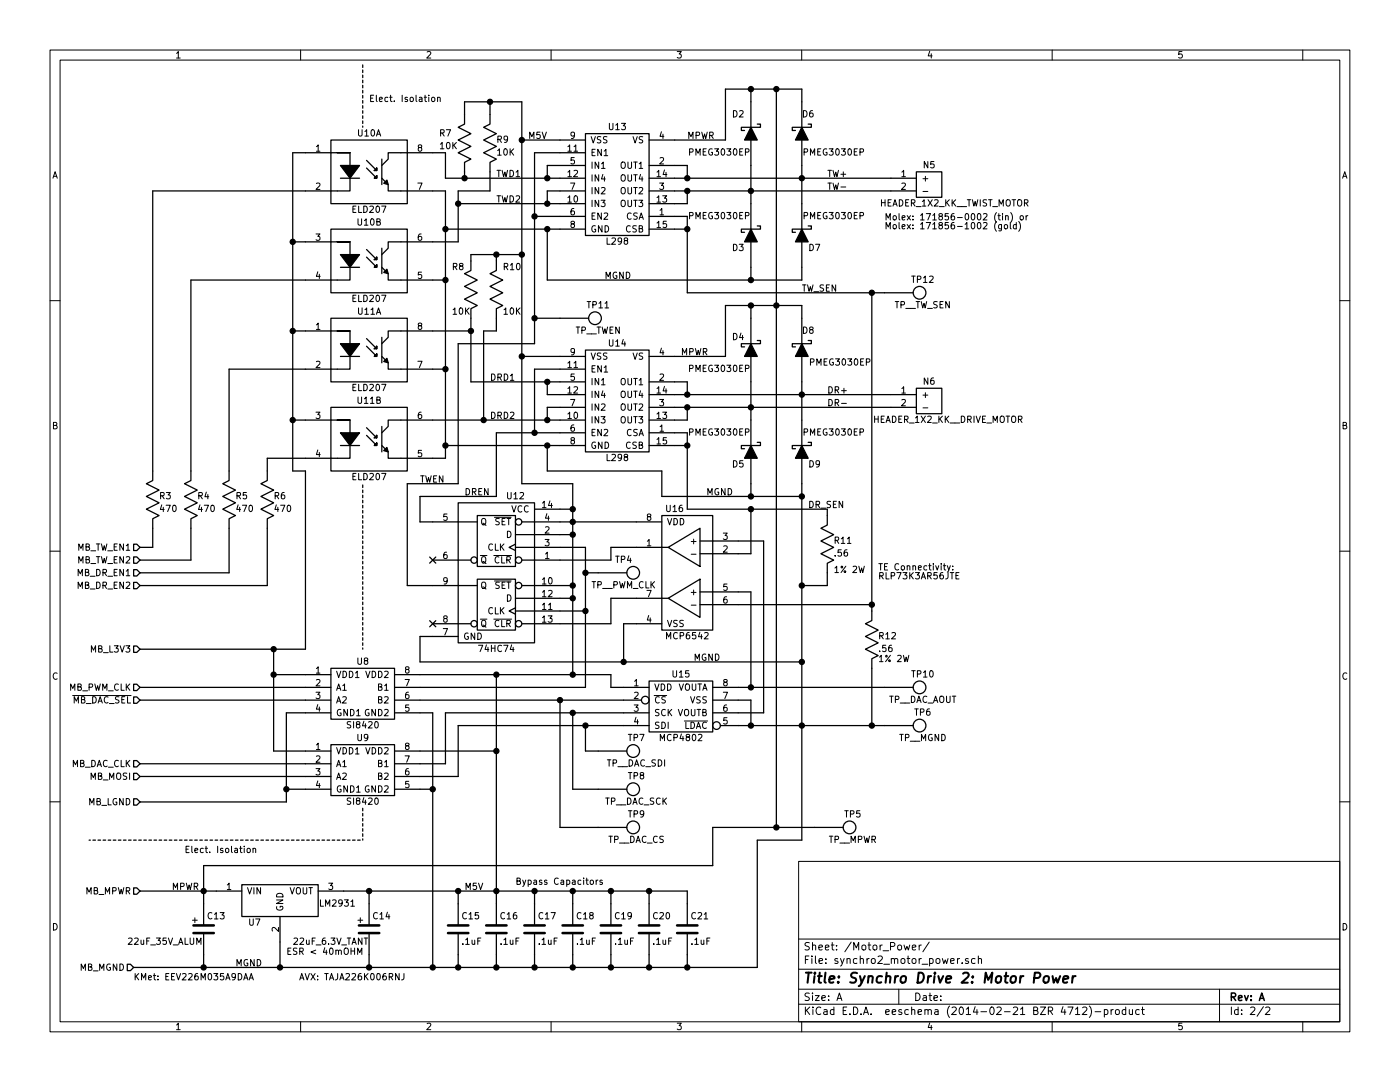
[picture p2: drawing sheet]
EESchema Schematic File Version 2
LIBS:synchro2
LIBS:power
LIBS:device
LIBS:transistors
LIBS:conn
LIBS:linear
LIBS:regul
LIBS:74xx
LIBS:cmos4000
LIBS:adc-dac
LIBS:memory
LIBS:xilinx
LIBS:special
LIBS:microcontrollers
LIBS:dsp
LIBS:microchip
LIBS:analog_switches
LIBS:motorola
LIBS:texas
LIBS:intel
LIBS:audio
LIBS:interface
LIBS:digital-audio
LIBS:philips
LIBS:display
LIBS:cypress
LIBS:siliconi
LIBS:opto
LIBS:atmel
LIBS:contrib
LIBS:valves
LIBS:synchro2-cache
EELAYER 24 0
EELAYER END
$Descr A 11000 8500
encoding utf-8
Sheet 2 2
Title "Synchro Drive 2: Motor Power"
Date ""
Rev "A"
Comp ""
Comment1 ""
Comment2 ""
Comment3 ""
Comment4 ""
$EndDescr
$Comp
L L298 U13
U 1 1
P 4850 1450
F 0 "U13" H 4850 1900 50  0000 C CNN
F 1 "L298" H 4850 1000 50  0000 C CNN
F 2 "" H 4850 1450 60  0000 C CNN
F 3 "" H 4850 1450 60  0000 C CNN
	1    4850 1450
	1    0    0    -1  
$EndComp
$Comp
L DIODE_SCHOTTKY_VERT D3
U 1 1
P 5900 1850
F 0 "D3" H 5800 1750 50  0000 C CNN
F 1 "PMEG3030EP" H 5650 2000 50  0000 C CNN
F 2 "" H 5900 1900 60  0000 C CNN
F 3 "" H 5900 1900 60  0000 C CNN
	1    5900 1850
	1    0    0    -1  
$EndComp
$Comp
L DIODE_SCHOTTKY_VERT D7
U 1 1
P 6300 1850
F 0 "D7" H 6400 1750 50  0000 C CNN
F 1 "PMEG3030EP" H 6550 2000 50  0000 C CNN
F 2 "" H 6300 1900 60  0000 C CNN
F 3 "" H 6300 1900 60  0000 C CNN
	1    6300 1850
	1    0    0    -1  
$EndComp
$Comp
L DIODE_SCHOTTKY_VERT D2
U 1 1
P 5900 1050
F 0 "D2" H 5800 1200 50  0000 C CNN
F 1 "PMEG3030EP" H 6550 900 50  0000 C CNN
F 2 "" H 5900 1100 60  0000 C CNN
F 3 "" H 5900 1100 60  0000 C CNN
	1    5900 1050
	1    0    0    -1  
$EndComp
$Comp
L DIODE_SCHOTTKY_VERT D6
U 1 1
P 6300 1050
F 0 "D6" H 6350 1200 50  0000 C CNN
F 1 "PMEG3030EP" H 5650 900 50  0000 C CNN
F 2 "" H 6300 1100 60  0000 C CNN
F 3 "" H 6300 1100 60  0000 C CNN
	1    6300 1050
	1    0    0    -1  
$EndComp
$Comp
L R_VERT R11
U 1 1
P 6500 4250
F 0 "R11" H 6550 4250 50  0000 L CNN
F 1 ".56" H 6550 4150 50  0000 L CNN
F 2 "" H 6500 4250 60  0000 C CNN
F 3 "" H 6500 4250 60  0000 C CNN
	1    6500 4250
	1    0    0    -1  
$EndComp
$Comp
L L298 U14
U 1 1
P 4850 3150
F 0 "U14" H 4850 3600 50  0000 C CNN
F 1 "L298" H 4850 2700 50  0000 C CNN
F 2 "" H 4850 3150 60  0000 C CNN
F 3 "" H 4850 3150 60  0000 C CNN
	1    4850 3150
	1    0    0    -1  
$EndComp
$Comp
L DIODE_SCHOTTKY_VERT D5
U 1 1
P 5900 3550
F 0 "D5" H 5800 3450 50  0000 C CNN
F 1 "PMEG3030EP" H 5650 3700 50  0000 C CNN
F 2 "" H 5900 3600 60  0000 C CNN
F 3 "" H 5900 3600 60  0000 C CNN
	1    5900 3550
	1    0    0    -1  
$EndComp
$Comp
L DIODE_SCHOTTKY_VERT D9
U 1 1
P 6300 3550
F 0 "D9" H 6400 3450 50  0000 C CNN
F 1 "PMEG3030EP" H 6550 3700 50  0000 C CNN
F 2 "" H 6300 3600 60  0000 C CNN
F 3 "" H 6300 3600 60  0000 C CNN
	1    6300 3550
	1    0    0    -1  
$EndComp
$Comp
L DIODE_SCHOTTKY_VERT D4
U 1 1
P 5900 2750
F 0 "D4" H 5800 2850 50  0000 C CNN
F 1 "PMEG3030EP" H 5650 2600 50  0000 C CNN
F 2 "" H 5900 2800 60  0000 C CNN
F 3 "" H 5900 2800 60  0000 C CNN
	1    5900 2750
	1    0    0    -1  
$EndComp
$Comp
L DIODE_SCHOTTKY_VERT D8
U 1 1
P 6300 2750
F 0 "D8" H 6350 2900 50  0000 C CNN
F 1 "PMEG3030EP" H 6600 2650 50  0000 C CNN
F 2 "" H 6300 2800 60  0000 C CNN
F 3 "" H 6300 2800 60  0000 C CNN
	1    6300 2750
	1    0    0    -1  
$EndComp
$Comp
L R_VERT R12
U 1 1
P 6850 5000
F 0 "R12" H 6900 5000 50  0000 L CNN
F 1 ".56" H 6900 4900 50  0000 L CNN
F 2 "" H 6850 5000 60  0000 C CNN
F 3 "" H 6850 5000 60  0000 C CNN
	1    6850 5000
	1    0    0    -1  
$EndComp
$Comp
L 74XX74 U12
U 1 1
P 3900 4600
F 0 "U12" H 3750 5300 50  0000 C CNN
F 1 "74HC74" H 3900 4100 50  0000 C CNN
F 2 "" H 4150 4200 60  0000 C CNN
F 3 "" H 4150 4200 60  0000 C CNN
	1    3900 4600
	-1   0    0    -1  
$EndComp
NoConn ~ 3400 4400
NoConn ~ 3400 4900
$Comp
L R_VERT R7
U 1 1
P 3650 1100
F 0 "R7" H 3450 1150 50  0000 L CNN
F 1 "10K" H 3450 1050 50  0000 L CNN
F 2 "" H 3650 1100 60  0000 C CNN
F 3 "" H 3650 1100 60  0000 C CNN
	1    3650 1100
	1    0    0    -1  
$EndComp
$Comp
L OPTOISOLATOR2 U10
U 1 1
P 2900 1350
F 0 "U10" H 2900 1650 50  0000 C CNN
F 1 "ELD207" H 2900 1050 50  0000 C CNN
F 2 "" H 2900 1300 60  0000 C CNN
F 3 "" H 2900 1300 60  0000 C CNN
	1    2900 1350
	1    0    0    -1  
$EndComp
$Comp
L OPTOISOLATOR2 U10
U 2 1
P 2900 2050
F 0 "U10" H 2900 2350 50  0000 C CNN
F 1 "ELD207" H 2900 1750 50  0000 C CNN
F 2 "" H 2900 2000 60  0000 C CNN
F 3 "" H 2900 2000 60  0000 C CNN
	2    2900 2050
	1    0    0    -1  
$EndComp
$Comp
L OPTOISOLATOR2 U11
U 1 1
P 2900 2750
F 0 "U11" H 2900 3050 50  0000 C CNN
F 1 "ELD207" H 2900 2450 50  0000 C CNN
F 2 "" H 2900 2700 60  0000 C CNN
F 3 "" H 2900 2700 60  0000 C CNN
	1    2900 2750
	1    0    0    -1  
$EndComp
$Comp
L OPTOISOLATOR2 U11
U 2 1
P 2900 3450
F 0 "U11" H 2900 3750 50  0000 C CNN
F 1 "ELD207" H 2900 3150 50  0000 C CNN
F 2 "" H 2900 3400 60  0000 C CNN
F 3 "" H 2900 3400 60  0000 C CNN
	2    2900 3450
	1    0    0    -1  
$EndComp
$Comp
L R_VERT R9
U 1 1
P 3850 1100
F 0 "R9" H 3900 1100 50  0000 L CNN
F 1 "10K" H 3900 1000 50  0000 L CNN
F 2 "" H 3850 1100 60  0000 C CNN
F 3 "" H 3850 1100 60  0000 C CNN
	1    3850 1100
	1    0    0    -1  
$EndComp
$Comp
L R_VERT R8
U 1 1
P 3700 2250
F 0 "R8" H 3550 2400 50  0000 L CNN
F 1 "10K" H 3550 2050 50  0000 L CNN
F 2 "" H 3700 2250 60  0000 C CNN
F 3 "" H 3700 2250 60  0000 C CNN
	1    3700 2250
	1    0    0    -1  
$EndComp
$Comp
L R_VERT R10
U 1 1
P 3900 2250
F 0 "R10" H 3950 2400 50  0000 L CNN
F 1 "10K" H 3950 2050 50  0000 L CNN
F 2 "" H 3900 2250 60  0000 C CNN
F 3 "" H 3900 2250 60  0000 C CNN
	1    3900 2250
	1    0    0    -1  
$EndComp
Text Notes 6900 5200 0    50   ~ 0
1% 2W
Text Notes 6550 4500 0    50   ~ 0
1% 2W
$Comp
L MCP48X2 U15
U 1 1
P 5350 5550
F 0 "U15" H 5350 5800 50  0000 C CNN
F 1 "MCP4802" H 5350 5300 50  0000 C CNN
F 2 "" H 5350 5500 60  0000 C CNN
F 3 "" H 5350 5500 60  0000 C CNN
	1    5350 5550
	1    0    0    -1  
$EndComp
$Comp
L SI8420 U8
U 1 1
P 2850 5450
F 0 "U8" H 2850 5700 50  0000 C CNN
F 1 "SI8420" H 2850 5200 50  0000 C CNN
F 2 "" H 2850 5450 60  0000 C CNN
F 3 "" H 2850 5450 60  0000 C CNN
	1    2850 5450
	1    0    0    -1  
$EndComp
$Comp
L SI8420 U9
U 1 1
P 2850 6050
F 0 "U9" H 2850 6300 50  0000 C CNN
F 1 "SI8420" H 2850 5800 50  0000 C CNN
F 2 "" H 2850 6050 60  0000 C CNN
F 3 "" H 2850 6050 60  0000 C CNN
	1    2850 6050
	1    0    0    -1  
$EndComp
$Comp
L MOTOR_CONN N5
U 1 1
P 7300 1450
F 0 "N5" H 7300 1600 50  0000 C CNN
F 1 "HEADER_1X2_KK__TWIST_MOTOR" H 7500 1300 50  0000 C CNN
F 2 "" H 7300 1450 60  0000 C CNN
F 3 "" H 7300 1450 60  0000 C CNN
	1    7300 1450
	1    0    0    -1  
$EndComp
$Comp
L MOTOR_CONN N6
U 1 1
P 7300 3150
F 0 "N6" H 7300 3300 50  0000 C CNN
F 1 "HEADER_1X2_KK__DRIVE_MOTOR" H 7450 3000 50  0000 C CNN
F 2 "" H 7300 3150 60  0000 C CNN
F 3 "" H 7300 3150 60  0000 C CNN
	1    7300 3150
	1    0    0    -1  
$EndComp
Text Notes 2900 800  0    50   ~ 0
Elect. Isolation
Text Label 5350 2800 0    50   ~ 0
MPWR
Text Label 4150 1100 0    50   ~ 0
M5V
Text Label 5450 5200 0    50   ~ 0
MGND
Text Label 5550 3900 0    50   ~ 0
MGND
Text Label 4750 2200 0    50   ~ 0
MGND
$Comp
L C C15
U 1 1
P 3600 7300
F 0 "C15" H 3625 7400 50  0000 L CNN
F 1 ".1uF" H 3625 7200 50  0000 L CNN
F 2 "" H 3638 7150 30  0000 C CNN
F 3 "" H 3600 7300 60  0000 C CNN
	1    3600 7300
	1    0    0    -1  
$EndComp
$Comp
L C C16
U 1 1
P 3900 7300
F 0 "C16" H 3925 7400 50  0000 L CNN
F 1 ".1uF" H 3925 7200 50  0000 L CNN
F 2 "" H 3938 7150 30  0000 C CNN
F 3 "" H 3900 7300 60  0000 C CNN
	1    3900 7300
	1    0    0    -1  
$EndComp
$Comp
L C C17
U 1 1
P 4200 7300
F 0 "C17" H 4225 7400 50  0000 L CNN
F 1 ".1uF" H 4225 7200 50  0000 L CNN
F 2 "" H 4238 7150 30  0000 C CNN
F 3 "" H 4200 7300 60  0000 C CNN
	1    4200 7300
	1    0    0    -1  
$EndComp
$Comp
L C C18
U 1 1
P 4500 7300
F 0 "C18" H 4525 7400 50  0000 L CNN
F 1 ".1uF" H 4525 7200 50  0000 L CNN
F 2 "" H 4538 7150 30  0000 C CNN
F 3 "" H 4500 7300 60  0000 C CNN
	1    4500 7300
	1    0    0    -1  
$EndComp
$Comp
L C C19
U 1 1
P 4800 7300
F 0 "C19" H 4825 7400 50  0000 L CNN
F 1 ".1uF" H 4825 7200 50  0000 L CNN
F 2 "" H 4838 7150 30  0000 C CNN
F 3 "" H 4800 7300 60  0000 C CNN
	1    4800 7300
	1    0    0    -1  
$EndComp
$Comp
L C C20
U 1 1
P 5100 7300
F 0 "C20" H 5125 7400 50  0000 L CNN
F 1 ".1uF" H 5125 7200 50  0000 L CNN
F 2 "" H 5138 7150 30  0000 C CNN
F 3 "" H 5100 7300 60  0000 C CNN
	1    5100 7300
	1    0    0    -1  
$EndComp
$Comp
L C C21
U 1 1
P 5400 7300
F 0 "C21" H 5425 7400 50  0000 L CNN
F 1 ".1uF" H 5425 7200 50  0000 L CNN
F 2 "" H 5438 7150 30  0000 C CNN
F 3 "" H 5400 7300 60  0000 C CNN
	1    5400 7300
	1    0    0    -1  
$EndComp
Text Notes 4050 6950 0    50   ~ 0
Bypass Capacitors\n
Text Label 3650 7000 0    50   ~ 0
M5V
$Comp
L R_VERT R6
U 1 1
P 2100 3900
F 0 "R6" H 2150 3900 50  0000 L CNN
F 1 "470" H 2150 3800 50  0000 L CNN
F 2 "" H 2100 3900 60  0000 C CNN
F 3 "" H 2100 3900 60  0000 C CNN
	1    2100 3900
	1    0    0    -1  
$EndComp
$Comp
L R_VERT R5
U 1 1
P 1800 3900
F 0 "R5" H 1850 3900 50  0000 L CNN
F 1 "470" H 1850 3800 50  0000 L CNN
F 2 "" H 1800 3900 60  0000 C CNN
F 3 "" H 1800 3900 60  0000 C CNN
	1    1800 3900
	1    0    0    -1  
$EndComp
$Comp
L R_VERT R4
U 1 1
P 1500 3900
F 0 "R4" H 1550 3900 50  0000 L CNN
F 1 "470" H 1550 3800 50  0000 L CNN
F 2 "" H 1500 3900 60  0000 C CNN
F 3 "" H 1500 3900 60  0000 C CNN
	1    1500 3900
	1    0    0    -1  
$EndComp
$Comp
L R_VERT R3
U 1 1
P 1200 3900
F 0 "R3" H 1250 3900 50  0000 L CNN
F 1 "470" H 1250 3800 50  0000 L CNN
F 2 "" H 1200 3900 60  0000 C CNN
F 3 "" H 1200 3900 60  0000 C CNN
	1    1200 3900
	1    0    0    -1  
$EndComp
Text HLabel 1100 4300 0    50   Input ~ 0
MB_TW_EN1
Text HLabel 1100 4400 0    50   Input ~ 0
MB_TW_EN2
Text HLabel 1100 4500 0    50   Input ~ 0
MB_DR_EN1
Text HLabel 1100 4600 0    50   Input ~ 0
MB_DR_EN2
Text HLabel 1100 5400 0    50   Input ~ 0
MB_PWM_CLK
Text HLabel 1100 5500 0    50   Input ~ 0
~MB_DAC_SEL
Text HLabel 1100 6000 0    50   Input ~ 0
MB_DAC_CLK
Text HLabel 1100 6100 0    50   Input ~ 0
MB_MOSI
$Comp
L C C13
U 1 1
P 1600 7300
F 0 "C13" H 1625 7400 50  0000 L CNN
F 1 "22uF_35V_ALUM" H 1000 7200 50  0000 L CNN
F 2 "" H 1638 7150 30  0000 C CNN
F 3 "" H 1600 7300 60  0000 C CNN
	1    1600 7300
	1    0    0    -1  
$EndComp
$Comp
L LM2931 U7
U 1 1
P 2200 7100
F 0 "U7" H 2000 6950 50  0000 C CNN
F 1 "LM2931" H 2650 7100 50  0000 C CNN
F 2 "" H 2200 7100 60  0000 C CNN
F 3 "" H 2200 7100 60  0000 C CNN
	1    2200 7100
	1    0    0    -1  
$EndComp
$Comp
L C C14
U 1 1
P 2900 7300
F 0 "C14" H 2925 7400 50  0000 L CNN
F 1 "22uF_6.3V_TANT" H 2300 7200 50  0000 L CNN
F 2 "" H 2938 7150 30  0000 C CNN
F 3 "" H 2900 7300 60  0000 C CNN
	1    2900 7300
	1    0    0    -1  
$EndComp
Text Notes 2250 7500 0    50   ~ 0
ESR < 40mOHM
Text Label 1850 7600 0    50   ~ 0
MGND
Text Label 1350 7000 0    50   ~ 0
MPWR
Wire Wire Line
	5300 1300 5400 1300
Wire Wire Line
	5400 1300 5400 1400
Wire Wire Line
	5300 1400 7000 1400
Wire Wire Line
	5300 1500 7000 1500
Wire Wire Line
	5400 1500 5400 1600
Wire Wire Line
	5400 1600 5300 1600
Wire Wire Line
	6300 1300 6300 1600
Connection ~ 5400 1400
Connection ~ 6300 1400
Wire Wire Line
	5900 1300 5900 1600
Connection ~ 5400 1500
Connection ~ 5900 1500
Wire Wire Line
	5900 800  5900 700 
Wire Wire Line
	6300 700  6300 800 
Connection ~ 5900 700 
Wire Wire Line
	5900 2100 5900 2200
Wire Wire Line
	6300 2200 6300 2100
Wire Wire Line
	5300 1700 5400 1700
Wire Wire Line
	5400 1700 5400 2300
Wire Wire Line
	5400 1800 5300 1800
Wire Wire Line
	3500 1400 4400 1400
Wire Wire Line
	4300 1400 4300 1300
Wire Wire Line
	3600 1600 4400 1600
Wire Wire Line
	4300 1600 4300 1500
Wire Wire Line
	4200 1200 4200 2700
Wire Wire Line
	4200 1200 4400 1200
Wire Wire Line
	4300 2200 4300 1800
Wire Wire Line
	3500 1800 4400 1800
Connection ~ 5900 2200
Wire Wire Line
	5300 3000 5400 3000
Wire Wire Line
	5400 3000 5400 3100
Wire Wire Line
	5300 3100 7000 3100
Wire Wire Line
	5300 3200 7000 3200
Wire Wire Line
	5400 3200 5400 3300
Wire Wire Line
	5400 3300 5300 3300
Connection ~ 5400 3100
Wire Wire Line
	5900 3000 5900 3300
Connection ~ 5400 3200
Connection ~ 5900 3200
Wire Wire Line
	5900 2500 5900 2400
Wire Wire Line
	6300 2400 6300 2500
Connection ~ 5900 2400
Wire Wire Line
	5900 3800 5900 3900
Wire Wire Line
	6300 3800 6300 6600
Wire Wire Line
	5300 3400 5400 3400
Wire Wire Line
	5400 3400 5400 4000
Wire Wire Line
	5400 3500 5300 3500
Wire Wire Line
	4400 3100 4300 3100
Wire Wire Line
	4300 3100 4300 3000
Wire Wire Line
	3700 3000 4400 3000
Wire Wire Line
	3400 3300 4400 3300
Wire Wire Line
	4300 3300 4300 3200
Wire Wire Line
	4200 2900 4400 2900
Connection ~ 5900 3900
Wire Wire Line
	5400 4000 6500 4000
Connection ~ 5400 3500
Wire Wire Line
	5400 2300 6950 2300
Connection ~ 5400 1800
Wire Wire Line
	5800 4350 5900 4350
Wire Wire Line
	5900 4350 5900 4000
Connection ~ 5900 4000
Wire Wire Line
	6850 5700 6850 5250
Wire Wire Line
	6500 4000 6500 4050
Wire Wire Line
	4100 2800 4400 2800
Wire Wire Line
	4100 1100 4400 1100
Connection ~ 4100 2800
Wire Wire Line
	4400 4100 5000 4100
Wire Wire Line
	3400 5000 3300 5000
Wire Wire Line
	5000 4900 4900 4900
Wire Wire Line
	4800 4900 4400 4900
Wire Wire Line
	4800 4700 5000 4700
Wire Wire Line
	4500 4200 4400 4200
Wire Wire Line
	4500 4600 4400 4600
Connection ~ 4500 4600
Connection ~ 4500 4100
Wire Wire Line
	4400 4300 4600 4300
Wire Wire Line
	4400 4400 4800 4400
Wire Wire Line
	4800 4400 4800 4300
Wire Wire Line
	4800 4300 5000 4300
Wire Wire Line
	3400 4100 3300 4100
Wire Wire Line
	3300 4100 3300 3900
Connection ~ 4200 3400
Wire Wire Line
	3400 4600 3200 4600
Wire Wire Line
	3200 4600 3200 3800
Wire Wire Line
	3200 3800 3600 3800
Connection ~ 4200 1700
Wire Wire Line
	5300 2800 5700 2800
Wire Wire Line
	5700 2800 5700 2400
Wire Wire Line
	5700 2400 6300 2400
Wire Wire Line
	5300 1100 5700 1100
Wire Wire Line
	5700 1100 5700 700 
Connection ~ 3500 2900
Connection ~ 3500 2200
Wire Wire Line
	3600 3800 3600 2700
Wire Wire Line
	3600 2700 4200 2700
Wire Wire Line
	4400 1700 4200 1700
Wire Wire Line
	3700 2050 3700 2000
Connection ~ 4100 2000
Connection ~ 3700 2600
Connection ~ 4300 3000
Wire Wire Line
	3900 2000 3900 2050
Connection ~ 3900 2000
Wire Wire Line
	3700 2000 4100 2000
Wire Wire Line
	3400 1500 3500 1500
Wire Wire Line
	3500 2200 3400 2200
Wire Wire Line
	3500 2900 3400 2900
Wire Wire Line
	3400 2600 3700 2600
Wire Wire Line
	3700 2500 3700 3000
Wire Wire Line
	3900 3400 4400 3400
Wire Wire Line
	4100 800  4100 3800
Wire Wire Line
	4500 4000 4400 4000
Wire Wire Line
	5900 5400 5900 4650
Wire Wire Line
	5900 4650 5800 4650
Wire Wire Line
	5800 5600 6000 5600
Wire Wire Line
	6000 5600 6000 4250
Wire Wire Line
	5800 5700 6950 5700
Wire Wire Line
	5900 5700 5900 5500
Wire Wire Line
	3300 5600 3400 5600
Wire Wire Line
	3300 5300 4800 5300
Wire Wire Line
	4500 3800 4500 5300
Wire Wire Line
	4800 5300 4800 5400
Wire Wire Line
	3300 6000 3500 6000
Wire Wire Line
	3500 6000 3500 5600
Wire Wire Line
	3500 5600 4900 5600
Wire Wire Line
	3300 6100 3600 6100
Wire Wire Line
	3600 6100 3600 5700
Wire Wire Line
	3600 5700 4900 5700
Wire Notes Line
	2850 5100 2850 3800
Wire Notes Line
	2850 1000 2850 500 
Connection ~ 4500 4000
Wire Wire Line
	4300 2200 6300 2200
Wire Wire Line
	6500 4500 6500 4600
Wire Wire Line
	6850 2300 6850 4800
Wire Wire Line
	6300 3000 6300 3300
Connection ~ 6300 3100
Connection ~ 3500 1800
Connection ~ 4300 1800
Wire Wire Line
	4800 4900 4800 4700
Wire Wire Line
	6500 4600 6300 4600
Connection ~ 6300 3900
Wire Wire Line
	4100 3800 4500 3800
Wire Wire Line
	4200 3400 4200 2900
Wire Wire Line
	3900 3400 3900 3900
Wire Wire Line
	3900 3900 3300 3900
Connection ~ 4500 4200
Wire Wire Line
	4500 4700 4400 4700
Connection ~ 4500 4700
Wire Wire Line
	4600 4800 4400 4800
Connection ~ 4600 4800
Wire Wire Line
	6000 4250 5800 4250
Wire Wire Line
	3300 5200 6300 5200
Connection ~ 4900 5200
Wire Wire Line
	3300 5000 3300 5200
Connection ~ 4500 5300
Wire Wire Line
	4600 5400 3300 5400
Wire Wire Line
	4600 4300 4600 5400
Wire Wire Line
	3300 5500 4900 5500
Wire Wire Line
	3650 1400 3650 1350
Connection ~ 4300 1400
Wire Wire Line
	4300 1300 4400 1300
Wire Wire Line
	3500 1400 3500 1200
Wire Wire Line
	3500 1200 3400 1200
Connection ~ 3650 1400
Wire Wire Line
	3650 900  3650 800 
Wire Wire Line
	3650 800  4100 800 
Wire Wire Line
	3850 800  3850 900 
Connection ~ 3850 800 
Connection ~ 4100 1100
Wire Wire Line
	4300 1500 4400 1500
Connection ~ 4300 1600
Wire Notes Line
	700  6600 2850 6600
Wire Notes Line
	2850 6600 2850 6350
Connection ~ 6100 2400
Connection ~ 6100 700 
Wire Wire Line
	5700 700  6300 700 
Connection ~ 6300 5200
Wire Wire Line
	4900 4900 4900 5200
Connection ~ 5900 5700
Connection ~ 6300 5700
Wire Wire Line
	3400 5600 3400 7600
Connection ~ 6300 4600
Wire Wire Line
	3400 6200 3300 6200
Connection ~ 3400 6200
Connection ~ 4300 3300
Wire Wire Line
	4300 3200 4400 3200
Wire Wire Line
	5800 5400 6950 5400
Wire Wire Line
	5900 5500 5800 5500
Wire Wire Line
	4800 5400 4900 5400
Wire Wire Line
	3900 5300 3900 7100
Wire Wire Line
	6100 700  6100 6500
Wire Wire Line
	5400 7000 5400 7100
Wire Wire Line
	3600 7000 3600 7100
Connection ~ 3600 7000
Connection ~ 3900 7000
Wire Wire Line
	4200 7000 4200 7100
Connection ~ 4200 7000
Wire Wire Line
	4500 7000 4500 7100
Connection ~ 4500 7000
Wire Wire Line
	4800 7000 4800 7100
Connection ~ 4800 7000
Wire Wire Line
	5100 7000 5100 7100
Connection ~ 5100 7000
Wire Wire Line
	3600 7600 3600 7500
Connection ~ 3600 7600
Wire Wire Line
	3900 7600 3900 7500
Connection ~ 3900 7600
Wire Wire Line
	4200 7600 4200 7500
Connection ~ 4200 7600
Wire Wire Line
	4500 7600 4500 7500
Connection ~ 4500 7600
Wire Wire Line
	4800 7600 4800 7500
Connection ~ 4800 7600
Wire Wire Line
	5100 7600 5100 7500
Connection ~ 5100 7600
Wire Wire Line
	5400 7600 5400 7500
Connection ~ 5400 7600
Wire Wire Line
	2400 5600 2250 5600
Wire Wire Line
	2250 5600 2250 6300
Wire Wire Line
	2250 6200 2400 6200
Wire Wire Line
	2150 5900 2400 5900
Wire Wire Line
	2150 5300 2400 5300
Connection ~ 2250 6200
Wire Wire Line
	2150 5100 2150 5900
Connection ~ 2150 5300
Connection ~ 4300 3500
Wire Wire Line
	3500 1500 3500 3600
Wire Wire Line
	5200 3900 5200 3700
Wire Wire Line
	5200 3700 4300 3700
Wire Wire Line
	5200 3900 6300 3900
Wire Wire Line
	4300 3700 4300 3500
Connection ~ 3500 3500
Wire Wire Line
	3500 3500 4400 3500
Wire Wire Line
	3500 3600 3400 3600
Wire Wire Line
	2100 3700 2100 3600
Wire Wire Line
	2100 3600 2400 3600
Wire Wire Line
	1800 3700 1800 2900
Wire Wire Line
	1800 2900 2400 2900
Wire Wire Line
	1500 3700 1500 2200
Wire Wire Line
	1500 2200 2400 2200
Wire Wire Line
	1200 3700 1200 1500
Wire Wire Line
	1200 1500 2400 1500
Wire Wire Line
	2300 3300 2400 3300
Wire Wire Line
	2300 1200 2300 3700
Wire Wire Line
	2300 2600 2400 2600
Wire Wire Line
	2400 1900 2300 1900
Wire Wire Line
	2300 1200 2400 1200
Connection ~ 2300 1900
Connection ~ 2300 2600
Wire Wire Line
	1100 4300 1200 4300
Wire Wire Line
	1200 4300 1200 4150
Wire Wire Line
	1100 4400 1500 4400
Wire Wire Line
	1500 4400 1500 4150
Wire Wire Line
	1100 4500 1800 4500
Wire Wire Line
	1800 4500 1800 4150
Wire Wire Line
	1100 4600 2100 4600
Wire Wire Line
	2100 4600 2100 4150
Wire Wire Line
	1100 5400 2400 5400
Wire Wire Line
	2400 5500 1100 5500
Wire Wire Line
	1100 6000 2400 6000
Wire Wire Line
	2400 6100 1100 6100
Wire Wire Line
	1100 7000 1700 7000
Wire Wire Line
	1600 7600 1600 7500
Connection ~ 1600 7000
Connection ~ 1600 7600
Connection ~ 2200 7600
Wire Wire Line
	2700 7000 5400 7000
Wire Wire Line
	2900 7000 2900 7100
Wire Wire Line
	2900 7600 2900 7500
Connection ~ 2900 7600
Connection ~ 2900 7000
Wire Wire Line
	2200 7600 2200 7400
Wire Wire Line
	1050 7600 5950 7600
Connection ~ 3400 7600
Text HLabel 1100 7000 0    50   Input ~ 0
MB_MPWR
Text HLabel 1050 7600 0    50   Input ~ 0
MB_MGND
Wire Wire Line
	5950 7600 5950 6600
Wire Wire Line
	5950 6600 6300 6600
Text HLabel 1100 6300 0    50   Input ~ 0
MB_LGND
Wire Wire Line
	2250 6300 1100 6300
Wire Wire Line
	2300 3700 2400 3700
Wire Wire Line
	2400 3700 2400 5100
Wire Wire Line
	2400 5100 1100 5100
Connection ~ 2300 3300
Text HLabel 1100 5100 0    50   Input ~ 0
MB_L3V3
Connection ~ 2150 5100
Text Notes 1450 6700 0    50   ~ 0
Elect. Isolation
Text Label 5400 1100 0    50   ~ 0
MPWR
Wire Wire Line
	1600 6800 1600 7100
Wire Wire Line
	1600 6800 5600 6800
Wire Wire Line
	5600 6800 5600 6500
Wire Wire Line
	5600 6500 6400 6500
Connection ~ 3900 5300
Wire Wire Line
	3300 5900 3900 5900
Connection ~ 3900 5900
Text Notes 2800 7250 0    50   ~ 0
+\n
Text Notes 1500 7250 0    50   ~ 0
+\n
Text Notes 2350 7700 0    50   ~ 0
AVX: TAJA226K006RNJ
Text Notes 1050 7700 0    50   ~ 0
KMet: EEV226M035A9DAA
Wire Wire Line
	5800 4750 6850 4750
Connection ~ 6850 4750
Text Label 6500 3100 0    50   ~ 0
DR+
Text Label 6500 3200 0    50   ~ 0
DR-
Text Label 6500 1400 0    50   ~ 0
TW+
Text Label 6500 1500 0    50   ~ 0
TW-
Text Label 6300 2300 0    50   ~ 0
TW_SEN
Text Label 6350 4000 0    50   ~ 0
DR_SEN
Text Label 3900 1400 0    50   ~ 0
TWD1
Text Label 3900 1600 0    50   ~ 0
TWD2
Wire Wire Line
	3900 2500 3900 2600
Wire Wire Line
	3900 2600 3800 2600
Wire Wire Line
	3800 2600 3800 3300
Connection ~ 3800 3300
Text Label 3850 3000 0    50   ~ 0
DRD1
Text Label 3850 3300 0    50   ~ 0
DRD2
Wire Wire Line
	3850 1350 3850 1500
Wire Wire Line
	3850 1500 3600 1500
Wire Wire Line
	3600 1500 3600 1900
Wire Wire Line
	3600 1900 3400 1900
Connection ~ 3600 1600
Text Label 3650 3900 0    50   ~ 0
DREN
Text Label 3300 3800 0    50   ~ 0
TWEN
$Comp
L MCP6542 U16
U 1 1
P 5400 4500
F 0 "U16" H 5500 5000 50  0000 C CNN
F 1 "MCP6542" H 5400 4000 50  0000 C CNN
F 2 "" H 5400 4300 60  0000 C CNN
F 3 "" H 5400 4300 60  0000 C CNN
	1    5400 4500
	-1   0    0    -1  
$EndComp
$Comp
L TEST_POINT TP6
U 1 1
P 7150 5700
F 0 "TP6" H 7250 5800 50  0000 C CNN
F 1 "TP__MGND" H 7250 5600 50  0000 C CNN
F 2 "" H 7150 5700 60  0000 C CNN
F 3 "" H 7150 5700 60  0000 C CNN
	1    7150 5700
	1    0    0    -1  
$EndComp
Connection ~ 6850 5700
$Comp
L TEST_POINT TP5
U 1 1
P 6600 6500
F 0 "TP5" H 6700 6600 50  0000 C CNN
F 1 "TP__MPWR" H 6700 6400 50  0000 C CNN
F 2 "" H 6600 6500 60  0000 C CNN
F 3 "" H 6600 6500 60  0000 C CNN
	1    6600 6500
	1    0    0    -1  
$EndComp
Connection ~ 6100 6500
$Comp
L TEST_POINT TP4
U 1 1
P 4900 4500
F 0 "TP4" H 4900 4600 50  0000 C CNN
F 1 "TP__PWM_CLK" H 4900 4400 50  0000 C CNN
F 2 "" H 4900 4500 60  0000 C CNN
F 3 "" H 4900 4500 60  0000 C CNN
	1    4900 4500
	1    0    0    -1  
$EndComp
Wire Wire Line
	4700 4500 4600 4500
Connection ~ 4600 4500
$Comp
L TEST_POINT TP7
U 1 1
P 4900 5900
F 0 "TP7" H 5000 6000 50  0000 C CNN
F 1 "TP__DAC_SDI" H 5000 5800 50  0000 C CNN
F 2 "" H 4900 5900 60  0000 C CNN
F 3 "" H 4900 5900 60  0000 C CNN
	1    4900 5900
	1    0    0    -1  
$EndComp
$Comp
L TEST_POINT TP8
U 1 1
P 4900 6200
F 0 "TP8" H 5000 6300 50  0000 C CNN
F 1 "TP__DAC_SCK" H 5000 6100 50  0000 C CNN
F 2 "" H 4900 6200 60  0000 C CNN
F 3 "" H 4900 6200 60  0000 C CNN
	1    4900 6200
	1    0    0    -1  
$EndComp
$Comp
L TEST_POINT TP9
U 1 1
P 4900 6500
F 0 "TP9" H 5000 6600 50  0000 C CNN
F 1 "TP__DAC_CS" H 5000 6400 50  0000 C CNN
F 2 "" H 4900 6500 60  0000 C CNN
F 3 "" H 4900 6500 60  0000 C CNN
	1    4900 6500
	1    0    0    -1  
$EndComp
Wire Wire Line
	4700 5900 4600 5900
Wire Wire Line
	4600 5900 4600 5700
Connection ~ 4600 5700
Wire Wire Line
	4700 6200 4500 6200
Wire Wire Line
	4500 6200 4500 5600
Connection ~ 4500 5600
Wire Wire Line
	4700 6500 4400 6500
Wire Wire Line
	4400 6500 4400 5500
Connection ~ 4400 5500
$Comp
L TEST_POINT TP10
U 1 1
P 7150 5400
F 0 "TP10" H 7250 5500 50  0000 C CNN
F 1 "TP__DAC_AOUT" H 7250 5300 50  0000 C CNN
F 2 "" H 7150 5400 60  0000 C CNN
F 3 "" H 7150 5400 60  0000 C CNN
	1    7150 5400
	1    0    0    -1  
$EndComp
Connection ~ 5900 5400
$Comp
L TEST_POINT TP11
U 1 1
P 4600 2500
F 0 "TP11" H 4700 2600 50  0000 C CNN
F 1 "TP__TWEN" H 4700 2400 50  0000 C CNN
F 2 "" H 4600 2500 60  0000 C CNN
F 3 "" H 4600 2500 60  0000 C CNN
	1    4600 2500
	1    0    0    -1  
$EndComp
Wire Wire Line
	4400 2500 4200 2500
Connection ~ 4200 2500
$Comp
L TEST_POINT TP12
U 1 1
P 7150 2300
F 0 "TP12" H 7250 2400 50  0000 C CNN
F 1 "TP__TW_SEN" H 7250 2200 50  0000 C CNN
F 2 "" H 7150 2300 60  0000 C CNN
F 3 "" H 7150 2300 60  0000 C CNN
	1    7150 2300
	1    0    0    -1  
$EndComp
Connection ~ 6850 2300
Text Notes 6900 4550 0    50   ~ 0
TE Connectivity:\nRLP73K3AR56JTE
Text Notes 6950 1800 0    50   ~ 0
Molex: 171856-0002 (tin) or\nMolex: 171856-1002 (gold)
$EndSCHEMATC
